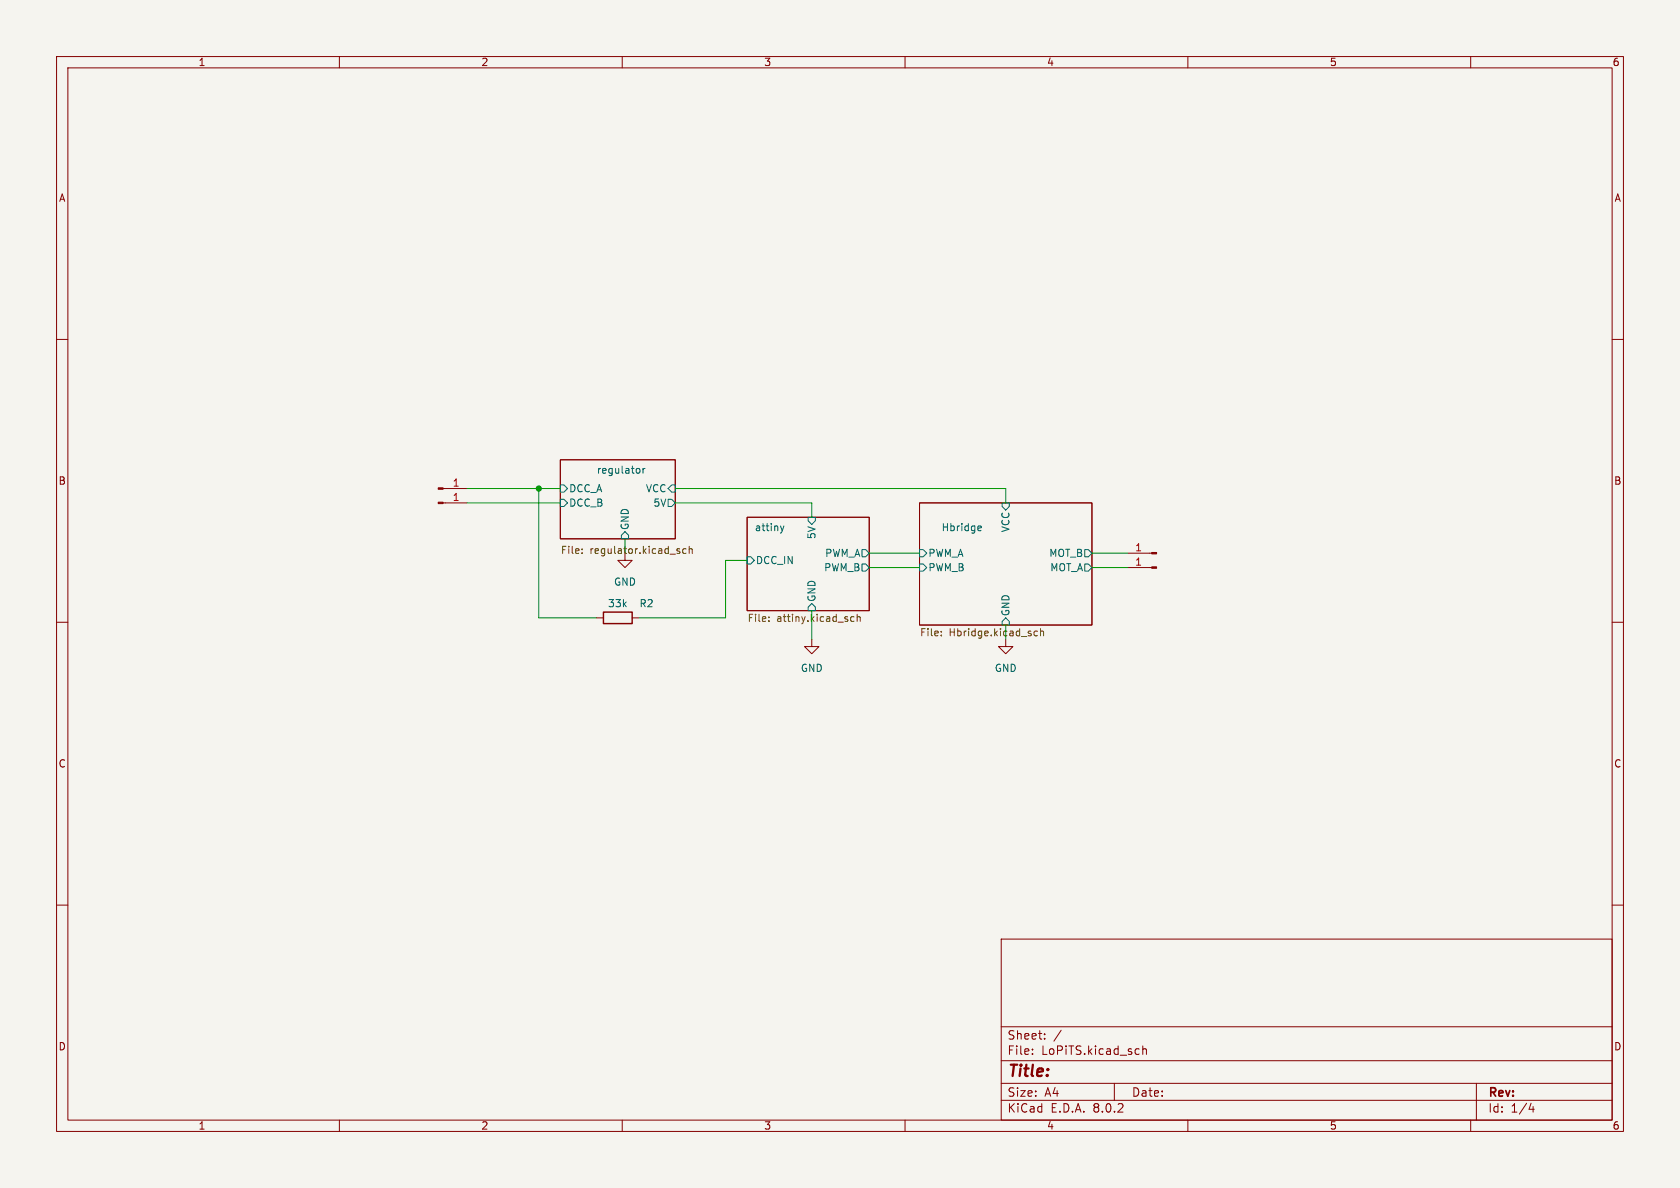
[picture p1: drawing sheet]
<svg xmlns="http://www.w3.org/2000/svg" width="297mm" height="210mm" viewBox="0 0 297 210" stroke-linecap="round" stroke-linejoin="round" font-family="sans-serif">
<path d="M0 0h297v210h-297z" fill="#f5f4ef" stroke="#f5f4ef" stroke-width=".18"/>
<g fill="none" stroke="#840000" stroke-width=".18">
<path d="M10 10h277v190h-277zM12 12h273v186h-273zM60 10v2M110 10v2M160 10v2M210 10v2M260 10v2M10 60h2M285 60h2M78.3 88.9h4.2M78.3 86.4h4.2M99.1 81.3h20.3v14h-20.3z"/>
<path d="M110.5 97.8v1.3h1.3l-1.3 1.2-1.3-1.2h1.3M132.1 91.4h21.6v16.6h-21.6zM162.6 88.9h30.4v21.6h-30.4zM199.4 97.8h4.2M10 110h2M105.4 109.2h1.3M111.8 109.2h1.2M143.5 113v1.3h1.3l-1.3 1.3-1.3-1.3h1.3M177.8 113v1.3h1.3l-1.3 1.3-1.3-1.3h1.3M199.4 100.3h4.2M285 110h2M10 160h2"/>
<path d="M285 160h2M177 166h108v32h-108zM60 198v2M110 198v2M160 198v2M177 194.5h108M177 191.5h108M177 187.5h108M177 181.5h108M182.5 186.3v.1M182.5 185.5v.1M184.7 183.6v.1"/>
<path d="M184.7 182.8v.1M187.6 182.1l-1.3 2M197 191.5v3M202 184.9v1.5M202 185.5l.2-.1 .4 .1 .1 .9M210 198v2M260 198v2M261 191.5v6.5M270.7 195l-.4 1.1h.9M271 195.6v1"/>
</g>
<g fill="none" stroke="#006464" stroke-width=".18">
<path d="M99.1 88.3h.6l.6 .6-.6 .6h-.6zM99.1 85.7h.6l.6 .7-.6 .6h-.6zM110.5 94l.6 .6v.7h-1.2v-.7zM112.9 82.8l.2 .3v.3l-.2 .3M113.7 82.8v.9M114 82.8l-.3 .3M118.1 88.3h.6l.7 .6-.7 .6h-.6zM118.7 85.7h.7v1.3h-.7l-.6-.6zM132.1 98.4h.6l.6 .7-.6 .6h-.6zM138 93l.3 .8M138.3 93.8l-.1 .3M138.6 93l-.3 .8"/>
<path d="M142.9 91.4h1.2v.7l-.6 .6-.6-.6zM152.4 97.2h.6l.7 .6-.7 .6h-.6zM152.4 99.7h.6l.7 .6-.7 .7h-.6zM162.6 99.7h.6l.6 .6-.6 .7h-.6zM162.6 97.2h.6l.6 .6-.6 .6h-.6zM173.1 93h.3l.1 .3-.6 .1M173.4 93.8h-.3M177.2 88.9h1.2v.6l-.6 .7-.6-.7zM191.8 97.2h.6l.6 .6-.6 .6h-.6zM191.8 99.7h.6l.6 .6-.6 .7h-.6zM143.5 106.7l.6 .6v.7h-1.2v-.7zM177.8 109.2l.6 .7v.6h-1.2v-.6z"/>
</g>
<g fill="none" stroke="#725600" stroke-width=".18">
<path d="M102.9 97.7v.1M102.9 97.1v.1M120 97.4l.2 .2-.2 .2M120 97l.1 .1M121.3 97.1l-.4-.1-.2 .2 .1 .6h.5M121.8 97.1l.2-.1 .3 .1 .1 .7M121.8 96.6v1.2M135.9 109.7v.2M135.9 109.1v.1M150.4 109.6l.2 .3 .4-.1M151 109.1l-.4-.1-.2 .3M151.5 109.1l.2-.1 .3 .1 .1 .8"/>
<path d="M151.5 108.6v1.3M166.4 112.3v.1M166.4 111.6v.1M182.8 112.2l.2 .2 .4-.1M183.4 111.6h-.4l-.2 .2M183.9 111.7l.2-.1h.3l.1 .8M183.9 111.1v1.3"/>
</g>
<path d="M106.7 108.2h5.1v2h-5.1z" fill="none" stroke="#840000" stroke-width=".25"/>
<g fill="#840000" stroke="#840000" stroke-width=".18">
<path d="M77.5 88.8h.8v.2h-.8z"/>
<path d="M77.5 86.2h.8v.3h-.8z"/>
<path d="M203.6 100.2h.9v.3h-.9z"/>
<path d="M203.6 97.7h.9v.2h-.9z"/>
</g>
<g fill="none" stroke="#009600" stroke-width=".18">
<path d="M82.5 88.9h16.6M82.5 86.4h16.6M95.2 86.4v22.8h10.2M110.5 95.3v2.5M119.4 88.9h24.1v2.5M119.4 86.4h58.4v2.5M132.1 99.1h-3.8v10.1h-15.3M153.7 97.8h8.9M193 97.8h6.4M143.5 108v5M153.7 100.3h8.9M177.8 110.5v2.5"/>
<path d="M193 100.3h6.4"/>
</g>
<circle cx="95.2" cy="86.4" r=".46" fill="#009600" stroke="#009600" stroke-width=".18"/>
<text font-size="2.8" fill="#840000" x="178" y="190.9">Title:</text>
<g font-size="2.1" fill="#840000">
<text x="178" y="184">Sheet:</text>
<text x="178" y="186.7">File:</text>
<text x="184.1" y="186.7">LoPiTS.kicad_sch</text>
<text x="178" y="196.9">KiCad</text>
<text x="178" y="194.1">Size:</text>
<text x="184.7" y="194.1">A4</text>
<text x="185.7" y="196.9">E.D.A.</text>
<text x="193.3" y="196.9">8.0.2</text>
<text x="200" y="194.1">Date:</text>
<text x="263" y="194.3">Rev:</text>
<text x="263" y="196.9">Id:</text>
<text x="267.1" y="196.9">1/4</text>
</g>
<g font-size="1.8" fill="#840000">
<text x="35" y="11.9">1</text>
<text x="85" y="11.9">2</text>
<text x="135" y="11.9">3</text>
<text x="185" y="11.9">4</text>
<text x="235" y="11.9">5</text>
<text x="285" y="11.9">6</text>
<text x="10.3" y="35.9">A</text>
<text x="285.3" y="35.9">A</text>
<text x="10.3" y="85.9">B</text>
<text x="285.3" y="85.9">B</text>
<text x="10.3" y="135.9">C</text>
<text x="285.3" y="135.9">C</text>
<text x="10.3" y="185.9">D</text>
<text x="285.3" y="185.9">D</text>
<text x="35" y="199.9">1</text>
<text x="85" y="199.9">2</text>
<text x="135" y="199.9">3</text>
<text x="185" y="199.9">4</text>
<text x="235" y="199.9">5</text>
<text x="285" y="199.9">6</text>
</g>
<g font-size="1.8" fill="#006464">
<text x="105.4" y="83.8">regulator</text>
<text x="100.5" y="89.8">DCC_B</text>
<text x="100.5" y="87.2">DCC_A</text>
<text x="114.1" y="87.2">VCC</text>
<text x="115.4" y="89.8">5V</text>
<text x="111.4" y="93.8" transform="rotate(-90 111.4 93.8)">GND</text>
<text x="133.3" y="94">attiny</text>
<text x="144.4" y="95.4" transform="rotate(-90 144.4 95.4)">5V</text>
<text x="166.4" y="94">Hbridge</text>
<text x="178.7" y="94.2" transform="rotate(-90 178.7 94.2)">VCC</text>
<text x="133.5" y="99.9">DCC_IN</text>
<text x="145.6" y="101.2">PWM_B</text>
<text x="145.8" y="98.7">PWM_A</text>
<text x="164" y="101.2">PWM_B</text>
<text x="164" y="98.7">PWM_A</text>
<text x="185.4" y="98.7">MOT_B</text>
<text x="185.6" y="101.2">MOT_A</text>
<text x="107.4" y="107.5">33k</text>
<text x="108.5" y="103.7">GND</text>
<text x="113" y="107.5">R2</text>
<text x="144.4" y="106.5" transform="rotate(-90 144.4 106.5)">GND</text>
<text x="178.7" y="109" transform="rotate(-90 178.7 109)">GND</text>
<text x="141.5" y="119">GND</text>
<text x="175.8" y="119">GND</text>
</g>
<g font-size="1.8" fill="#a90000">
<text x="79.9" y="88.6">1</text>
<text x="79.9" y="86.1">1</text>
<text x="200.6" y="100.1">1</text>
<text x="200.6" y="97.5">1</text>
</g>
<g font-size="1.8" fill="#725600">
<text x="99.1" y="98.2">File:</text>
<text x="104.3" y="98.2">regulator.kicad_sch</text>
<text x="132.1" y="110.3">File:</text>
<text x="137.3" y="110.3">attiny.kicad_sch</text>
<text x="162.6" y="112.8">File:</text>
<text x="167.8" y="112.8">Hbridge.kicad_sch</text>
</g>
</svg>
